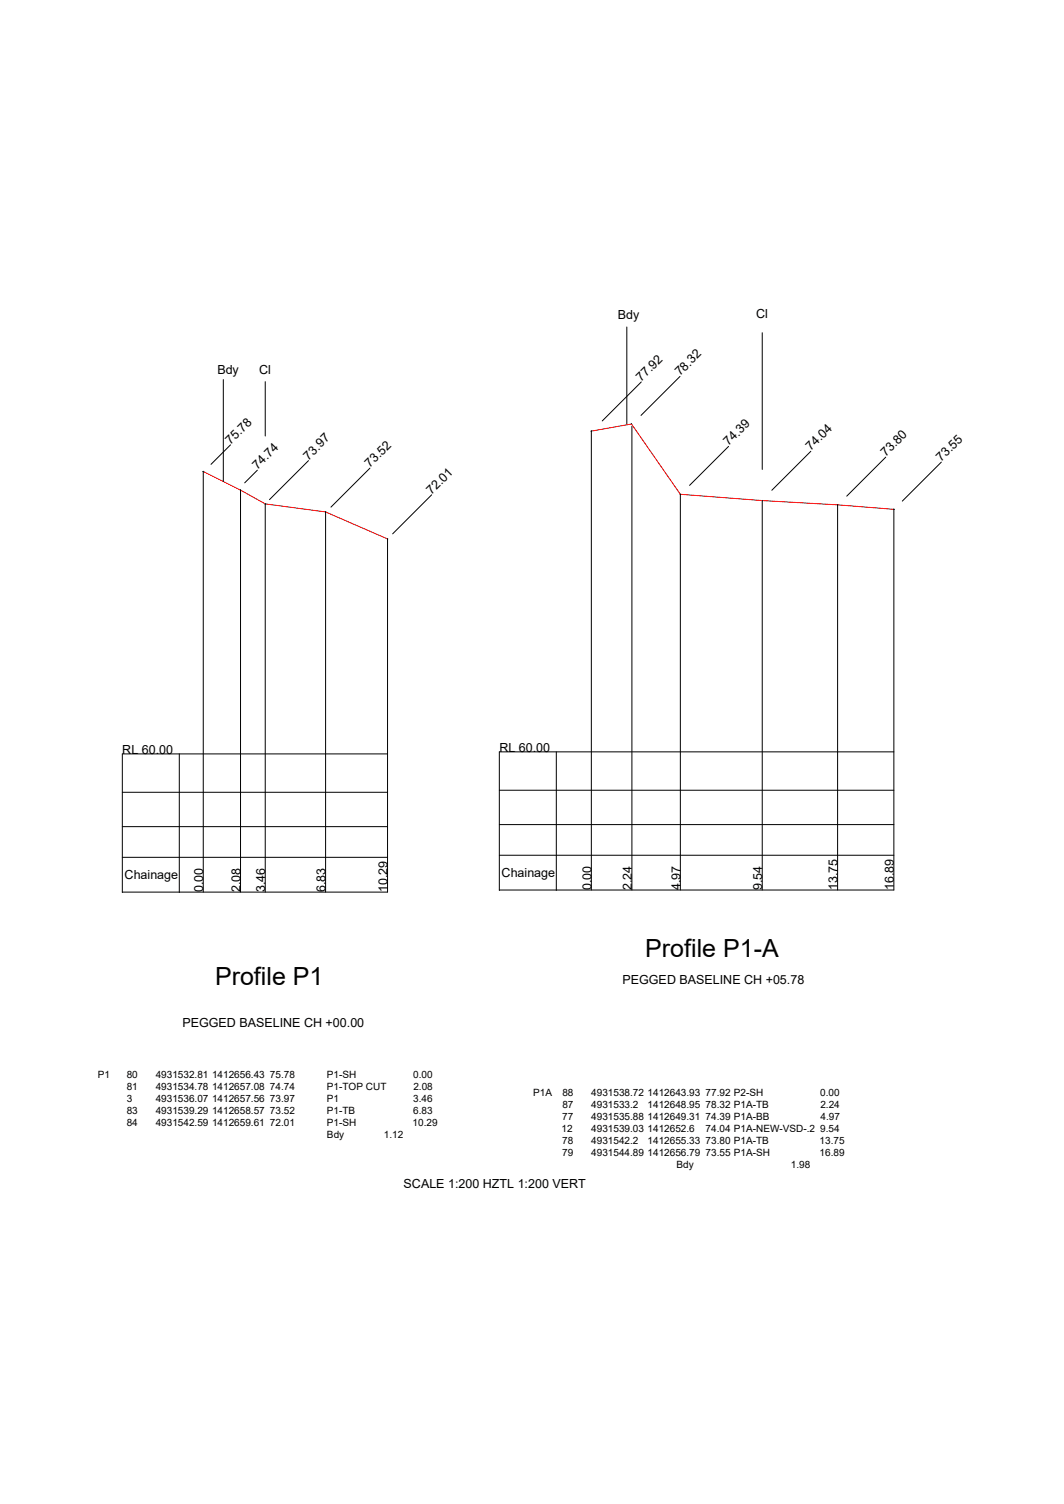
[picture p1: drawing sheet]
<svg xmlns="http://www.w3.org/2000/svg" width="297mm" height="420mm" viewBox="0 0 297 420" stroke-linecap="round" stroke-linejoin="round" font-family="sans-serif">
<!-- layer: 0 -->
<g fill="none" stroke="#000" stroke-width=".28">
<path d="M175 91.3v27.4M212.8 93v38.1M62.3 106v28.5M74 106.6v15.2M176.3 118.4v.1M176.4 119.1v129.5M179 106.7l-10.9 10.9M189.8 105.2l-10.8 10.8M56.7 131.7v117.5M56.8 131.7l-.1 .1M64.4 124.3l-5.5 5.4M67.1 136.9l.1 .1"/>
<path d="M67.1 136.9v112.3M67.2 136.9l-.1 .1M71.8 131.4l-3.5 3.5M86.1 128.7l-10.9 10.9M103.3 130.8l-10.9 10.9M120.5 138.2l-10.9 10.9M165.1 120.4v.1M165.1 120.4v128.2M190 138.1h-.1M190 138.1l-.1 110.5M203.4 124.7l-10.9 10.9M212.8 139.8v.1"/>
<path d="M212.8 139.8v108.8M226.4 126.1l-10.9 10.9M247.3 127.7l-10.9 10.9M262.8 129.1l-10.9 10.9M74 140.7l.1 .1M74 140.8v108.4M74.1 140.7l-.1 .1M90.9 143h.1M90.9 143v106.2M108.2 150.5v.1M108.2 150.6v98.6h-74.1M233.8 141l.1 .1"/>
<path d="M233.9 141l-.1 107.6M249.5 142.3h.1M249.6 142.3l-.1 106.3h-110.1M50.1 210.6v38.7M108.2 210.6h-74.1v38.7M155.3 210v38.8M249.5 210h-110.1v38.8M34.1 239.5h74.1M34.1 230.9h74.1M34.1 221.3h74.1M139.4 238.9h110.1M139.4 230.4h110.1"/>
<path d="M139.4 220.8h110.1"/>
<circle cx="176.3" cy="118.4" r=".03"/>
<circle cx="56.7" cy="131.7" r=".03"/>
<circle cx="67.1" cy="136.9" r=".03"/>
<circle cx="165.1" cy="120.4" r=".03"/>
<circle cx="189.9" cy="138.1" r=".03"/>
<circle cx="212.8" cy="139.8" r=".03"/>
<circle cx="74" cy="140.8" r=".03"/>
<circle cx="90.9" cy="143" r=".03"/>
<circle cx="108.2" cy="150.6" r=".03"/>
<circle cx="233.8" cy="141" r=".03"/>
<circle cx="249.5" cy="142.3" r=".03"/>
</g>
<path d="M56.7 131.7l10.4 5.2 6.9 3.9 16.9 2.2 17.3 7.6M165.1 120.4l11.2-2 13.6 19.7 22.9 1.7 21 1.2 15.7 1.3" fill="none" stroke="#f00" stroke-width=".28"/>
<g font-size="7">
<text x="180.1" y="267.2">Profile P1-A</text>
<text x="60" y="275.1">Profile P1</text>
</g>
<g font-size="3.5">
<text x="172.5" y="89">Bdy</text>
<text x="211.1" y="88.9">Cl</text>
<text x="60.7" y="104.3">Bdy</text>
<text x="72.4" y="104.6">Cl</text>
<text x="179" y="106.7" transform="rotate(-45 179 106.7)">77.92</text>
<text x="189.8" y="105.2" transform="rotate(-45 189.8 105.2)">78.32</text>
<text x="64.4" y="124.3" transform="rotate(-45 64.4 124.3)">75.78</text>
<text x="203.4" y="124.7" transform="rotate(-45 203.4 124.7)">74.39</text>
<text x="71.8" y="131.4" transform="rotate(-45 71.8 131.4)">74.74</text>
<text x="86.1" y="128.7" transform="rotate(-45 86.1 128.7)">73.97</text>
<text x="103.3" y="130.8" transform="rotate(-45 103.3 130.8)">73.52</text>
<text x="226.4" y="126.1" transform="rotate(-45 226.4 126.1)">74.04</text>
<text x="247.3" y="127.7" transform="rotate(-45 247.3 127.7)">73.80</text>
<text x="262.8" y="129.1" transform="rotate(-45 262.8 129.1)">73.55</text>
<text x="120.5" y="138.2" transform="rotate(-45 120.5 138.2)">72.01</text>
<text x="34.1" y="210.6">RL 60.00</text>
<text x="139.4" y="210">RL 60.00</text>
<text x="34.8" y="245.5">Chainage</text>
<text x="140" y="245">Chainage</text>
<text x="56.7" y="249.2" transform="rotate(-90 56.7 249.2)">0.00</text>
<text x="67.1" y="249.2" transform="rotate(-90 67.1 249.2)">2.08</text>
<text x="74" y="249.2" transform="rotate(-90 74 249.2)">3.46</text>
<text x="90.9" y="249.2" transform="rotate(-90 90.9 249.2)">6.83</text>
<text x="108.2" y="249.2" transform="rotate(-90 108.2 249.2)">10.29</text>
<text x="165.1" y="248.6" transform="rotate(-90 165.1 248.6)">0.00</text>
<text x="176.4" y="248.6" transform="rotate(-90 176.4 248.6)">2.24</text>
<text x="189.9" y="248.6" transform="rotate(-90 189.9 248.6)">4.97</text>
<text x="212.8" y="248.6" transform="rotate(-90 212.8 248.6)">9.54</text>
<text x="233.8" y="248.6" transform="rotate(-90 233.8 248.6)">13.75</text>
<text x="249.5" y="248.6" transform="rotate(-90 249.5 248.6)">16.89</text>
<text x="173.8" y="275">PEGGED BASELINE CH +05.78</text>
<text x="50.9" y="286.9">PEGGED BASELINE CH +00.00</text>
<text x="112.7" y="331.9">SCALE 1:200 HZTL 1:200 VERT</text>
</g>
<g font-size="2.8">
<text x="27.3" y="301">P1</text>
<text x="35.4" y="301">80</text>
<text x="35.4" y="304.4">81</text>
<text x="43.5" y="301">4931532.81 1412656.43 75.78</text>
<text x="43.5" y="304.4">4931534.78 1412657.08 74.74</text>
<text x="91.3" y="301">P1-SH</text>
<text x="91.3" y="304.4">P1-TOP CUT</text>
<text x="115.4" y="301">0.00</text>
<text x="115.4" y="304.4">2.08</text>
<text x="35.4" y="307.7">3</text>
<text x="35.4" y="311.1">83</text>
<text x="43.5" y="307.7">4931536.07 1412657.56 73.97</text>
<text x="43.5" y="311.1">4931539.29 1412658.57 73.52</text>
<text x="91.3" y="307.7">P1</text>
<text x="91.3" y="311.1">P1-TB</text>
<text x="115.4" y="307.7">3.46</text>
<text x="115.4" y="311.1">6.83</text>
<text x="148.9" y="306.1">P1A</text>
<text x="157" y="306.1">88</text>
<text x="157" y="309.4">87</text>
<text x="165.1" y="306.1">4931538.72</text>
<text x="165.1" y="309.4">4931533.2</text>
<text x="180.8" y="306.1">1412643.93</text>
<text x="180.8" y="309.4">1412648.95</text>
<text x="197" y="306.1">77.92 P2-SH</text>
<text x="197" y="309.4">78.32 P1A-TB</text>
<text x="229" y="306.1">0.00</text>
<text x="229" y="309.4">2.24</text>
<text x="35.4" y="314.5">84</text>
<text x="43.5" y="314.5">4931542.59 1412659.61 72.01</text>
<text x="91.3" y="314.5">P1-SH</text>
<text x="91.3" y="317.8">Bdy</text>
<text x="107.2" y="317.8">1.12</text>
<text x="115.2" y="314.5">10.29</text>
<text x="156.8" y="316.2">12</text>
<text x="157" y="312.8">77</text>
<text x="165.1" y="312.8">4931535.88</text>
<text x="165.1" y="316.2">4931539.03</text>
<text x="180.8" y="312.8">1412649.31</text>
<text x="180.8" y="316.2">1412652.6</text>
<text x="197" y="312.8">74.39 P1A-BB</text>
<text x="197" y="316.2">74.04 P1A-NEW-VSD-.2</text>
<text x="229" y="316.2">9.54</text>
<text x="229.1" y="312.8">4.97</text>
<text x="157" y="319.5">78</text>
<text x="157" y="322.9">79</text>
<text x="165.1" y="319.5">4931542.2</text>
<text x="165.1" y="322.9">4931544.89</text>
<text x="180.8" y="319.5">1412655.33</text>
<text x="180.8" y="322.9">1412656.79</text>
<text x="197" y="319.5">73.80 P1A-TB</text>
<text x="197" y="322.9">73.55 P1A-SH</text>
<text x="228.8" y="319.5">13.75</text>
<text x="228.8" y="322.9">16.89</text>
<text x="188.9" y="326.2">Bdy</text>
<text x="220.8" y="326.2">1.98</text>
</g>
</svg>
